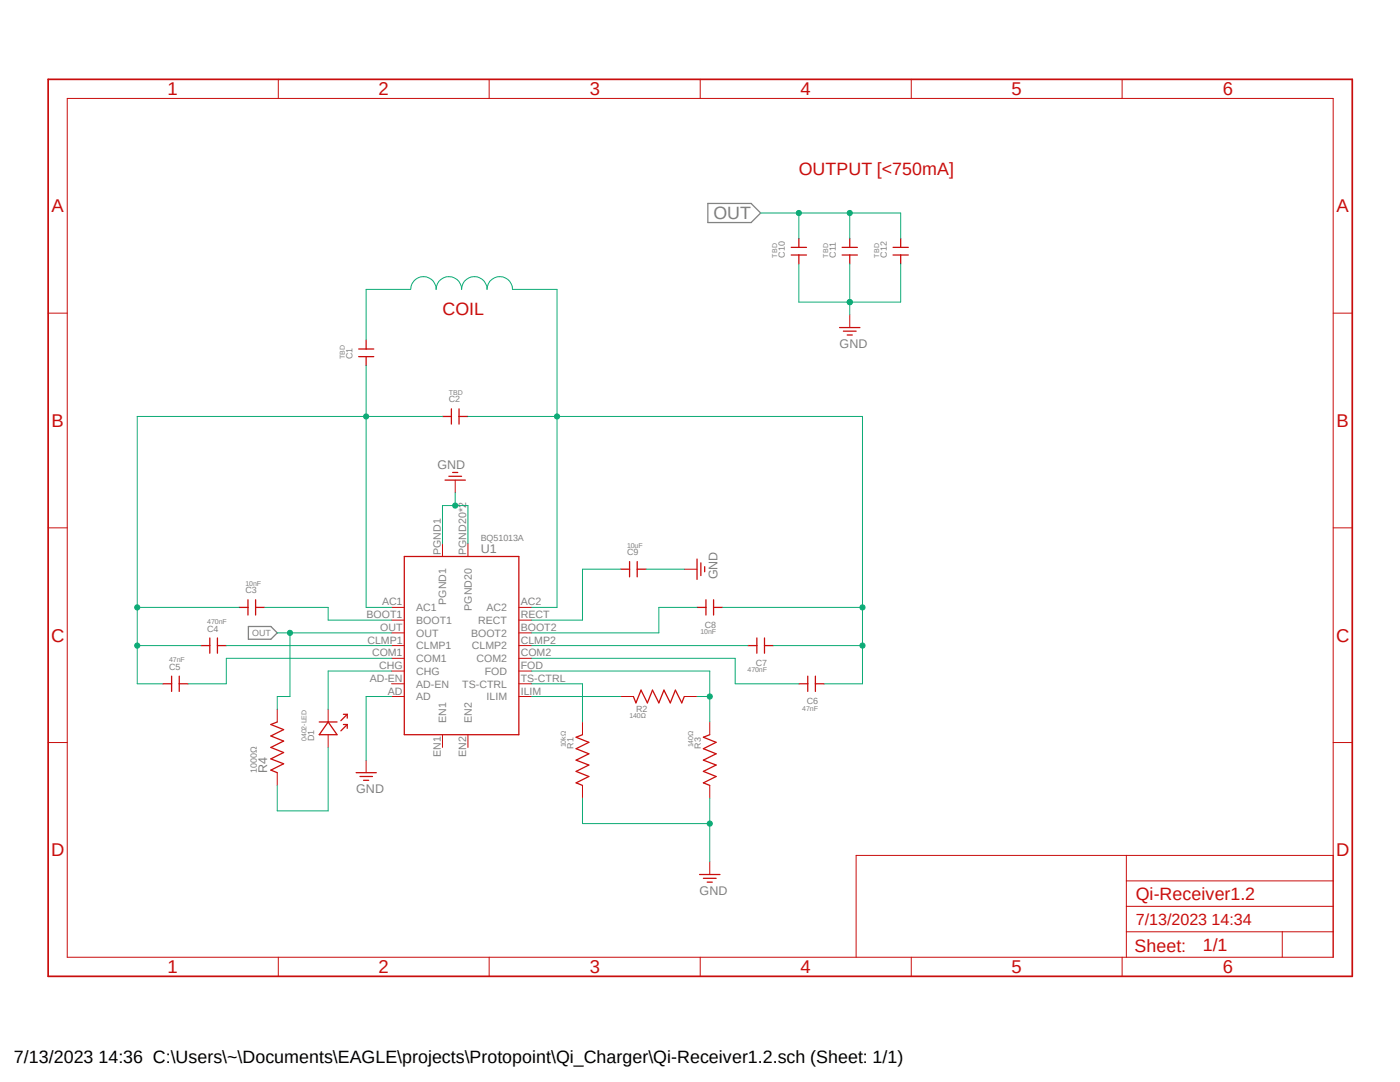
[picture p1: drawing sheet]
<svg xmlns="http://www.w3.org/2000/svg" width="279mm" height="216mm" viewBox="0 0 279 216" stroke-linecap="round" stroke-linejoin="round" font-family="sans-serif">
<path d="M9.1 15.5l261.2 179.9M270.3 15.5l-261.2 179.9" fill="none" stroke="#fff" stroke-width=".2"/>
<path d="M141.3 40.6h8.6l1.9 1.9-1.9 1.9h-8.6zM49.6 125h4.5l1.2 1.3-1.2 1.3h-4.5z" fill="none" stroke="#808080" stroke-width=".25"/>
<g fill="none" stroke="#c90d0c" stroke-width=".2">
<path d="M13.4 19.6h252.7v171.4h-252.7zM55.5 15.8v3.8M97.6 15.8v3.8M139.7 15.8v3.8M181.9 15.8v3.8M223.9 15.8v3.8M9.6 62.5h3.8M169.6 62.8v2.6M266.1 62.5h3.8M90.8 95.8v2.5M9.6 105.3h3.8M88.3 108.5v2.5"/>
<path d="M93.4 108.5v2.5M136.6 113.6h2.5M266.1 105.3h3.8M78.1 121.2h2.6M78.1 123.7h2.6M78.1 126.3h2.6M78.1 128.8h2.6M78.1 131.4h2.6M78.1 133.9h2.6M78.1 136.4h2.6M78.1 139h2.6M103.5 121.2h2.6"/>
<path d="M103.5 123.7h2.6M103.5 126.3h2.6M103.5 128.8h2.6M103.5 131.4h2.6M103.5 133.9h2.6M103.5 136.4h2.6M103.5 139h2.6M123.9 139h2.5M136.6 139h2.5M9.6 148.2h3.8M55.3 141.5v2.6M55.3 154.2v2.5"/>
<path d="M65.5 141.5v2.6M65.5 146.6v2.5M73.1 151.7v2.5M88.3 146.6v2.5M93.4 146.6v2.5M116.2 144.1v2.5M116.2 156.7v2.6M141.6 144.1v2.5M141.6 156.7v2.6M266.1 148.2h3.8M141.6 172v2.5M224.8 170.7v20.3"/>
<path d="M224.8 175.8h41.3M266.1 170.7h-95.2v20.3M55.5 191v3.8M97.6 191v3.8M139.7 191v3.8M181.9 191v3.8M223.9 191v3.8M224.8 185.9h41.3M224.8 180.8h41.3M255.9 185.9v5.1"/>
</g>
<path d="M9.6 15.8h260.3v179h-260.3z" fill="none" stroke="#c90d0c" stroke-width=".34"/>
<g fill="none" stroke="#c90d0c" stroke-width=".25">
<path d="M157.9 50.9h3.1M157.9 49.4h3.1M159.4 47.6v1.8M159.4 50.9v1.8M168.1 50.9h3M168.1 49.4h3M169.6 47.6v1.8M169.6 50.9v1.8M178.2 50.9h3.1M178.2 49.4h3.1M179.7 47.6v1.8M179.7 50.9v1.8"/>
<path d="M71.6 71.2h3M71.6 69.6h3M73.1 67.9v1.7M73.1 71.2v1.7M167.6 65.4h4M168.3 66.1h2.6M169.1 66.8h1M88.3 83.1h1.8M88.8 95.8h4.1M89.6 95h2.5M90.1 81.6v3M90.3 94.3h1.1"/>
<path d="M91.6 81.6v3M91.6 83.1h1.8M49.5 119.7v3M51 119.7v3M80.7 111h22.8v35.6h-22.8zM123.9 113.6h1.7M125.6 112.1v3M127.2 112.1v3M127.2 113.6h1.7M139.1 111.5v4.1M139.9 112.3v2.6M140.6 113.1v1"/>
<path d="M140.9 119.7v3M142.4 119.7v3M32.5 136.4h1.7M34.2 134.9v3.1M35.8 134.9v3.1M35.8 136.4h1.7M40.1 128.8h1.8M41.9 127.3v3M43.4 127.3v3M43.4 128.8h1.8M47.7 121.2h1.8M51 121.2h1.8"/>
<path d="M126.4 139l.5 1.3 1-2.6 1.3 2.6 1-2.6 1.3 2.6 1-2.6 1.3 2.6 1-2.6 1.3 2.6 .5-1.3M139.1 121.2h1.8M142.4 121.2h1.8M149.3 128.8h1.7M151 127.3v3M152.6 128.8h1.7M152.6 127.3v3M159.4 136.4h1.8M161.2 134.9v3.1M162.7 136.4h1.8M162.7 134.9v3.1M55.3 144.1l-1.2 .5 2.5 1-2.5 1.3 2.5 1-2.5 1.2 2.5 1.1-2.5 1.2 2.5 1-2.5 1.3 1.2 .5"/>
<path d="M63.7 144.1h3.6M65.5 144.1l1.8 2.5h-3.6zM68.5 144.6h.8M68.5 142.5h.8M69.3 144.6l-1.3 1.2M69.3 142.5v.8M69.3 144.6v.7M69.3 142.5l-1.3 1.3M71.1 154.2h4M71.8 154.9h2.5M72.6 155.7h1M116.2 146.6l-1.2 .5 2.5 1-2.5 1.3 2.5 1-2.5 1.3 2.5 1-2.5 1.2 2.5 1-2.5 1.3 1.2 .5"/>
<path d="M141.6 146.6l-1.2 .5 2.5 1-2.5 1.3 2.5 1-2.5 1.3 2.5 1-2.5 1.2 2.5 1-2.5 1.3 1.2 .5M139.6 174.5h4.1M140.4 175.3h2.5M141.1 176h1.1"/>
</g>
<path d="M73.1 72.9v48.3h5M73.1 83.1h15.2" fill="none" stroke="#0dab76" stroke-width=".2"/>
<circle cx="73.1" cy="83.1" r=".51" fill="#0dab76"/>
<g fill="none" stroke="#0dab76" stroke-width=".2">
<path d="M73.1 83.1h-45.7v38.1h20.3M27.4 128.8v7.6h5.1"/>
<circle cx="73.1" cy="83.1" r=".51"/>
</g>
<circle cx="27.4" cy="121.2" r=".51" fill="#0dab76"/>
<g fill="none" stroke="#0dab76" stroke-width=".2">
<path d="M27.4 121.2v7.6h12.7"/>
<circle cx="27.4" cy="121.2" r=".51"/>
</g>
<circle cx="27.4" cy="128.8" r=".51" fill="#0dab76"/>
<g fill="none" stroke="#0dab76" stroke-width=".2">
<path d="M102.3 57.7h8.9v63.5h-5.1M93.4 83.1h17.8"/>
<circle cx="27.4" cy="128.8" r=".51"/>
</g>
<circle cx="111.2" cy="83.1" r=".51" fill="#0dab76"/>
<g fill="none" stroke="#0dab76" stroke-width=".2">
<path d="M102.3 57.7a2.54 2.54 0 0 0-2.6-2.5 2.54 2.54 0 0 0-2.5 2.5 2.54 2.54 0 0 0-2.5-2.5 2.54 2.54 0 0 0-2.6 2.5 2.54 2.54 0 0 0-2.5-2.5 2.54 2.54 0 0 0-2.6 2.5 2.54 2.54 0 0 0-2.5-2.5 2.54 2.54 0 0 0-2.5 2.5h-8.9v10.2M144.2 121.2h27.9v15.2h-7.6M154.3 128.8h17.8"/>
<circle cx="111.2" cy="83.1" r=".51"/>
</g>
<circle cx="172.1" cy="128.8" r=".51" fill="#0dab76"/>
<g fill="none" stroke="#0dab76" stroke-width=".2">
<path d="M111.2 83.1h60.9v38.1"/>
<circle cx="172.1" cy="128.8" r=".51"/>
</g>
<circle cx="172.1" cy="121.2" r=".51" fill="#0dab76"/>
<g fill="none" stroke="#0dab76" stroke-width=".2">
<path d="M45.2 128.8h32.9M52.8 121.2h12.7v2.5h12.6M55.3 126.3h22.8M57.9 126.3v12.7M78.1 131.4h-32.9v5h-7.7"/>
<circle cx="172.1" cy="121.2" r=".51"/>
</g>
<circle cx="57.9" cy="126.3" r=".51" fill="#0dab76"/>
<g fill="none" stroke="#0dab76" stroke-width=".2">
<path d="M169.6 47.6v-5.1h10.1v5.1M57.9 139h-2.6v2.5"/>
<circle cx="57.9" cy="126.3" r=".51"/>
</g>
<circle cx="169.6" cy="42.5" r=".51" fill="#0dab76"/>
<g fill="none" stroke="#0dab76" stroke-width=".2">
<path d="M169.6 42.5h-10.2v5.1"/>
<circle cx="169.6" cy="42.5" r=".51"/>
</g>
<circle cx="159.4" cy="42.5" r=".51" fill="#0dab76"/>
<g fill="none" stroke="#0dab76" stroke-width=".2">
<path d="M151.8 42.5h7.6M90.8 98.3v2.6M88.3 108.5v-7.6h5.1v7.6"/>
<circle cx="159.4" cy="42.5" r=".51"/>
</g>
<circle cx="90.8" cy="100.9" r=".51" fill="#0dab76"/>
<g fill="none" stroke="#0dab76" stroke-width=".2">
<path d="M159.4 52.7v7.6h10.2M169.6 52.7v10.1M78.1 139h-5v12.7"/>
<circle cx="90.8" cy="100.9" r=".51"/>
</g>
<circle cx="169.6" cy="60.3" r=".51" fill="#0dab76"/>
<circle cx="169.6" cy="60.3" r=".51" fill="none" stroke="#0dab76" stroke-width=".2"/>
<circle cx="169.6" cy="60.3" r=".51" fill="#0dab76"/>
<g fill="none" stroke="#0dab76" stroke-width=".2">
<path d="M179.7 52.7v7.6h-10.1M116.2 159.3v5h25.4M141.6 159.3v12.7"/>
<circle cx="169.6" cy="60.3" r=".51"/>
</g>
<circle cx="141.6" cy="164.3" r=".51" fill="#0dab76"/>
<g fill="none" stroke="#0dab76" stroke-width=".2">
<path d="M128.9 113.6h7.7M106.1 139h17.8M106.1 133.9h35.5v10.2M139.1 139h2.5"/>
<circle cx="141.6" cy="164.3" r=".51"/>
</g>
<circle cx="141.6" cy="139" r=".51" fill="#0dab76"/>
<g fill="none" stroke="#0dab76" stroke-width=".2">
<path d="M123.9 113.6h-7.7v10.1h-10.1M78.1 133.9h-12.6v7.6M106.1 131.4h40.6v5h12.7M106.1 136.4h10.1v7.7M106.1 128.8h43.2M139.1 121.2h-7.6v5.1h-25.4M65.5 149.1v12.7h-10.2v-5.1"/>
<circle cx="141.6" cy="139" r=".51"/>
</g>
<g font-size="3.7" fill="#c90d0c">
<text x="33.4" y="19">1</text>
<text x="75.6" y="19">2</text>
<text x="117.7" y="19">3</text>
<text x="159.8" y="19">4</text>
<text x="201.9" y="19">5</text>
<text x="244" y="19">6</text>
<text x="10.3" y="42.4">A</text>
<text x="266.7" y="42.4">A</text>
<text x="10.3" y="85.2">B</text>
<text x="266.7" y="85.2">B</text>
<text x="10.2" y="128.1">C</text>
<text x="266.7" y="128.1">C</text>
<text x="10.2" y="170.9">D</text>
<text x="266.7" y="170.9">D</text>
<text x="33.4" y="194.2">1</text>
<text x="75.6" y="194.2">2</text>
<text x="117.7" y="194.2">3</text>
<text x="159.8" y="194.2">4</text>
<text x="201.9" y="194.2">5</text>
<text x="244" y="194.2">6</text>
</g>
<g font-size="3.6" fill="#c90d0c">
<text x="159.4" y="34.9">OUTPUT [&lt;750mA]</text>
<text x="88.3" y="62.8">COIL</text>
<text x="226.7" y="179.6">Qi-Receiver1.2</text>
<text x="226.4" y="189.9">Sheet:</text>
<text x="240" y="189.7">1/1</text>
</g>
<text font-size="3.6" fill="#808080" x="142.4" y="43.8">OUT</text>
<text font-size="3.6" x="2.8" y="212.1">7/13/2023 14:36 C:\Users\~\Documents\EAGLE\projects\Protopoint\Qi_Charger\Qi-Receiver1.2.sch (Sheet: 1/1)</text>
<text font-size="3.2" fill="#c90d0c" x="226.7" y="184.7">7/13/2023 14:34</text>
<g font-size="2.5" fill="#808080">
<text x="167.6" y="69.4">GND</text>
<text x="87.3" y="93.5">GND</text>
<text x="95.9" y="110.3">U1</text>
<text x="143.2" y="115.6" transform="rotate(-90 143.2 115.6)">GND</text>
<text x="53.3" y="154.2" transform="rotate(-90 53.3 154.2)">R4</text>
<text x="71.1" y="158.2">GND</text>
<text x="139.6" y="178.6">GND</text>
</g>
<g font-size="2.1" fill="#808080">
<text x="88" y="110.7" transform="rotate(-90 88 110.7)">PGND1</text>
<text x="93" y="110.7" transform="rotate(-90 93 110.7)">PGND20*2</text>
<text x="73.2" y="123.4">BOOT1</text>
<text x="75.9" y="125.9">OUT</text>
<text x="76.2" y="120.8">AC1</text>
<text x="83.1" y="122">AC1</text>
<text x="83.1" y="124.5">BOOT1</text>
<text x="89.1" y="120.6" transform="rotate(-90 89.1 120.6)">PGND1</text>
<text x="94.1" y="121.8" transform="rotate(-90 94.1 121.8)">PGND20</text>
<text x="95.5" y="124.5">RECT</text>
<text x="97.1" y="122">AC2</text>
<text x="103.9" y="125.9">BOOT2</text>
<text x="103.9" y="123.4">RECT</text>
<text x="103.9" y="120.8">AC2</text>
<text x="73.3" y="128.4">CLMP1</text>
<text x="74.3" y="131">COM1</text>
<text x="83.1" y="127">OUT</text>
<text x="83.1" y="129.6">CLMP1</text>
<text x="94" y="127">BOOT2</text>
<text x="94.2" y="129.6">CLMP2</text>
<text x="103.9" y="131">COM2</text>
<text x="103.9" y="128.4">CLMP2</text>
<text x="73.8" y="136.1">AD-EN</text>
<text x="75.7" y="133.5">CHG</text>
<text x="83.1" y="132.1">COM1</text>
<text x="83.1" y="134.7">CHG</text>
<text x="83.1" y="137.2">AD-EN</text>
<text x="92.2" y="137.2">TS-CTRL</text>
<text x="95.1" y="132.1">COM2</text>
<text x="96.7" y="134.7">FOD</text>
<text x="103.9" y="136.1">TS-CTRL</text>
<text x="103.9" y="133.5">FOD</text>
<text x="77.4" y="138.6">AD</text>
<text x="83.1" y="139.7">AD</text>
<text x="97.1" y="139.7">ILIM</text>
<text x="103.9" y="138.6">ILIM</text>
<text x="89.1" y="144.2" transform="rotate(-90 89.1 144.2)">EN1</text>
<text x="94.1" y="144.2" transform="rotate(-90 94.1 144.2)">EN2</text>
<text x="88" y="151" transform="rotate(-90 88 151)">EN1</text>
<text x="93" y="151" transform="rotate(-90 93 151)">EN2</text>
</g>
<g font-size="1.8" fill="#808080">
<text x="156.6" y="51.4" transform="rotate(-90 156.6 51.4)">C10</text>
<text x="166.8" y="51.4" transform="rotate(-90 166.8 51.4)">C11</text>
<text x="177" y="51.4" transform="rotate(-90 177 51.4)">C12</text>
<text x="70.3" y="71.7" transform="rotate(-90 70.3 71.7)">C1</text>
<text x="89.6" y="80.3">C2</text>
<text x="95.9" y="108">BQ51013A</text>
<text x="125.1" y="110.8">C9</text>
<text x="49" y="118.4">C3</text>
<text x="140.7" y="125.3">C8</text>
<text x="41.4" y="126">C4</text>
<text x="50.3" y="126.9">OUT</text>
<text x="33.7" y="133.6">C5</text>
<text x="150.8" y="132.9">C7</text>
<text x="127" y="142">R2</text>
<text x="161" y="140.5">C6</text>
<text x="62.7" y="147.9" transform="rotate(-90 62.7 147.9)">D1</text>
<text x="114.5" y="149.4" transform="rotate(-90 114.5 149.4)">R1</text>
<text x="139.9" y="149.4" transform="rotate(-90 139.9 149.4)">R3</text>
<text x="51.3" y="154.2" transform="rotate(-90 51.3 154.2)">1000Ω</text>
</g>
<g font-size="1.4" fill="#808080">
<text x="155.1" y="51.4" transform="rotate(-90 155.1 51.4)">TBD</text>
<text x="165.3" y="51.4" transform="rotate(-90 165.3 51.4)">TBD</text>
<text x="175.4" y="51.4" transform="rotate(-90 175.4 51.4)">TBD</text>
<text x="68.8" y="71.7" transform="rotate(-90 68.8 71.7)">TBD</text>
<text x="89.6" y="78.8">TBD</text>
<text x="125.1" y="109.3">10uF</text>
<text x="49" y="116.9">10nF</text>
<text x="41.4" y="124.5">470nF</text>
<text x="139.8" y="126.5">10nF</text>
<text x="33.7" y="132.1">47nF</text>
<text x="149.2" y="134.2">470nF</text>
<text x="125.6" y="143.3">140Ω</text>
<text x="160.1" y="141.8">47nF</text>
<text x="61.2" y="147.9" transform="rotate(-90 61.2 147.9)">0402-LED</text>
<text x="112.9" y="149.1" transform="rotate(-90 112.9 149.1)">10kΩ</text>
<text x="138.3" y="149.1" transform="rotate(-90 138.3 149.1)">140Ω</text>
</g>
</svg>
